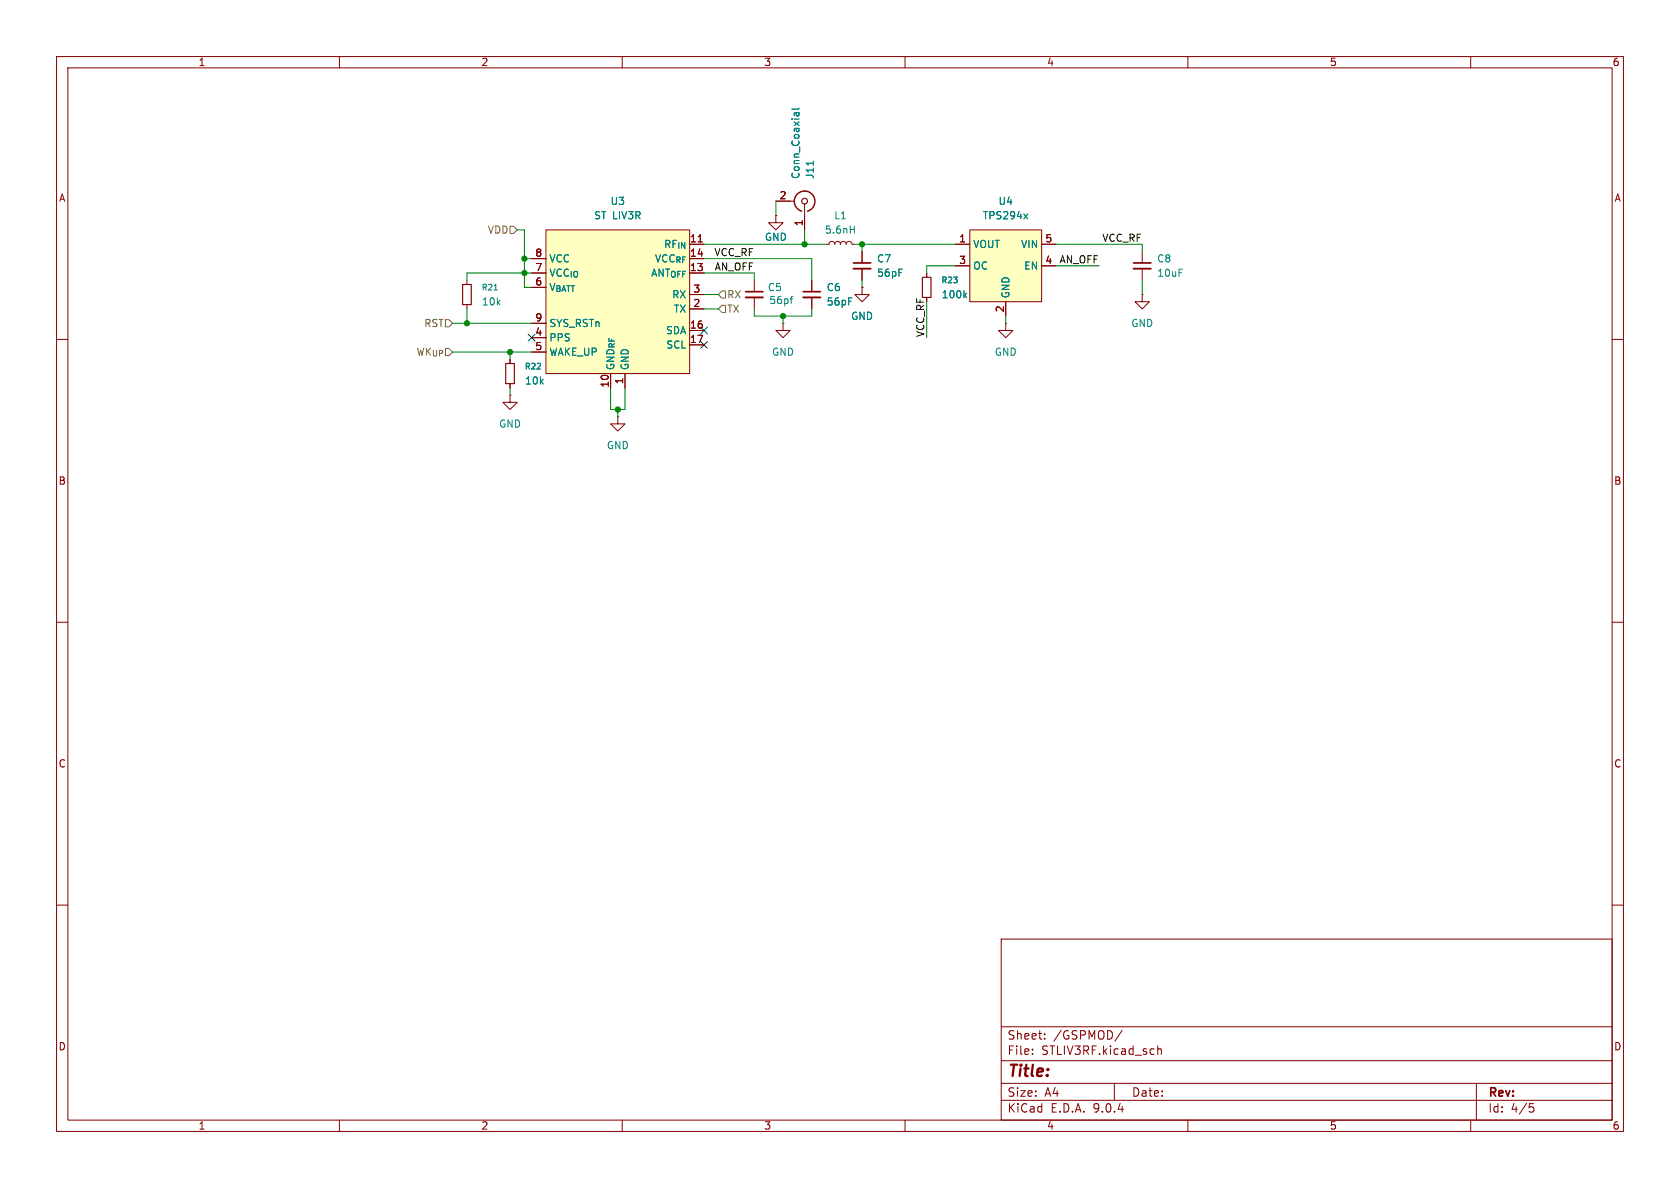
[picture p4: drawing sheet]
<svg xmlns="http://www.w3.org/2000/svg" width="297mm" height="210mm" viewBox="0 0 297 210" stroke-linecap="round" stroke-linejoin="round" font-family="sans-serif">
<g fill="none" stroke="#840000" stroke-width=".18">
<path d="M10 10h277v190h-277zM12 12h273v186h-273zM60 10v2M110 10v2M160 10v2M210 10v2M260 10v2M137.2 35.6h3.3M142.2 36.1v4.5M152.4 50.8v1.3h1.3l-1.3 1.2-1.3-1.2h1.3M152.4 50.8h.1M10 60h2"/>
<path d="M90.2 69.9v1.2h1.2l-1.2 1.3-1.3-1.3h1.3M90.2 69.9h.1M285 60h2M10 110h2M285 110h2M10 160h2M177 166h108v32h-108zM285 160h2M60 198v2M110 198v2M160 198v2M177 194.5h108"/>
<path d="M177 191.5h108M177 187.5h108M177 181.5h108M182.5 186.3v.1M182.5 185.5v.1M184.7 183.6v.1M184.7 182.8v.1M197 191.5v3M198.4 182.1l-1.3 2M204.7 184.9v1.5M204.7 185.5l.2-.1 .3 .1 .1 .9M210 198v2"/>
<path d="M260 198v2M261 191.5v6.5M270.4 195.1h.7M270.5 195.7h.4l.3 .3-.2 .5-.5 .1"/>
</g>
<path d="M141.7 37.3a1.81 1.81 0 0 1-.9-2.8 1.81 1.81 0 0 1 2.9 .1 1.81 1.81 0 0 1-1 2.7" fill="none" stroke="#840000" stroke-width=".25"/>
<circle cx="142.2" cy="35.6" r=".51" fill="none" stroke="#840000" stroke-width=".2"/>
<path d="M140.7 19.9l.1 .4M141.2 19.9l.1 .4M141.3 19.9l-.8 .1-.1 .3M141.3 19.1l-.2 .2h-1.1M143.8 28.5v.7" fill="none" stroke="#008484" stroke-width=".18"/>
<path d="M171.4 40.6h12.7v12.7h-12.7z" fill="#ffffc2"/>
<g fill="none" stroke="#840000" stroke-width=".18">
<path d="M82.5 49.5v.8M82.5 53.8v.8M163.8 48.3v.7M168.9 43.2h2.5M168.9 47h2.5M171.4 40.6h12.7v12.7h-12.7zM177.8 57.2v1.2h1.3l-1.3 1.3-1.3-1.3h1.3M177.8 57.2h.1M177.8 53.3v2.6M184.1 43.2h2.6M184.1 47h2.6M90.2 63.5v.8"/>
<path d="M90.2 67.8v.8"/>
</g>
<path d="M181 37.8l.7 .9M181.7 37.8l-.7 .9M87.4 51.3h.5M170.5 52.2l.4 .4M170.9 51.8l-.5 .5" fill="none" stroke="#008484" stroke-width=".18"/>
<path d="M81.8 50.3h1.5v3.5h-1.5zM163.1 49h1.5v3.6h-1.5zM89.4 64.3h1.5v3.5h-1.5z" fill="none" stroke="#840000" stroke-width=".2"/>
<path d="M96.5 40.6h25.4v25.4h-25.4z" fill="#ffffc2"/>
<g fill="none" stroke="#840000" stroke-width=".18">
<path d="M137.2 38.1v1.3h1.2l-1.2 1.2-1.3-1.2h1.3M137.2 38.1h.1M137.2 35.6h2.5M142.2 38.1v2.5M94 45.7h2.5M94 48.3h2.5M94 50.8h2.5M94 57.2h2.5M94 59.7h2.5M96.5 40.6h25.4v25.4h-25.4zM121.9 45.7h2.6M121.9 43.2h2.6"/>
<path d="M121.9 52.1h2.6M121.9 54.6h2.6M121.9 58.4h2.6M123.4 42.8h.8M133.3 49.5v2.1M133.3 52.6v2M138.4 57.2v1.2h1.3l-1.3 1.3-1.2-1.3h1.2M138.4 57.2h.1M143.5 49.5v2.1M143.5 52.6v2M146 43.2h.6l.1-.4 .4-.1 .3 .1 .2 .4 .1-.4 .4-.1 .3 .1 .2 .4 .1-.4 .4-.1 .4 .1 .1 .4 .2-.4 .3-.1 .4 .1 .1 .4h.5M152.4 50.8h.1"/>
<path d="M152.4 44.5v2M152.4 47.5v2M163.8 48.3v.7M168.9 43.2h2.5M168.9 47h2.5M177.8 53.3v2.6M184.1 43.2h2.6M184.1 47h2.6M201.9 52.1v1.2h1.3l-1.3 1.3-1.2-1.3h1.2M201.9 52.1h.1M201.9 44.5v2M201.9 47.5v2"/>
<path d="M90.2 63.5v.8M90.2 67.8v.8M94 62.2h2.5M107.9 66v2.6M109.2 73.7v1.2h1.3l-1.3 1.3-1.3-1.3h1.3M109.2 73.7h.1M110.5 66v2.6M121.9 61h2.6"/>
</g>
<path d="M131.8 51.6h3.1M142 51.6h3M150.9 46.5h3M200.4 46.5h3.1" fill="none" stroke="#840000" stroke-width=".3"/>
<path d="M131.8 52.6h3.1M142 52.6h3M150.9 47.5h3M200.4 47.5h3.1" fill="none" stroke="#840000" stroke-width=".33"/>
<g fill="none" stroke="#008484" stroke-width=".18">
<path d="M140.7 19.9l.1 .4M141.2 19.9l.1 .4M141.3 19.9l-.8 .1-.1 .3M141.3 19.1l-.2 .2h-1.1M143.8 28.5v.7M151 39.9v1.3M181 37.8l.7 .9M181.7 37.8l-.7 .9M139.7 52.8h.5M140.2 52.4l-.3 .1M150.3 40.6h.7M170.5 52.2l.4 .4"/>
<path d="M170.9 51.8l-.5 .5"/>
</g>
<path d="M78.7 56.5h.7l.6 .7-.6 .6h-.7zM90.2 40h.6l.6 .6-.6 .7h-.6zM127.6 51.4h.7v1.3h-.7l-.6-.6zM127.6 54h.7v1.2h-.7l-.6-.6z" fill="none" stroke="#848400" stroke-width=".18"/>
<g fill="none" stroke="#008400" stroke-width=".18">
<path d="M137.2 35.6v2.5M80 57.2h14M82.5 54.6v2.6M91.4 40.6h1.3v10.2h1.3M92.7 45.7h1.3M94 48.3h-11.5v1.2M124.5 43.2h21.5M124.5 45.7h19v3.8M124.5 48.3h8.8v1.2M124.5 52.1h2.5M124.5 54.6h2.5M133.3 54.6v1.3h10.2v-1.3"/>
<path d="M138.4 55.9v1.3M142.2 40.6v2.6M151.1 43.2h17.8M152.4 43.2v1.3M152.4 49.5v1.3M163.8 53.3v6.4M168.9 47h-5.1v1.3M177.8 55.9v1.3M186.7 43.2h15.2v1.3M186.7 47h7.6M201.9 49.5v2.6M80 62.2h14"/>
<path d="M90.2 62.2v1.3M90.2 68.6v1.3M107.9 68.6v3.8h2.6v-3.8M109.2 72.4v1.3"/>
</g>
<path d="M93.4 59.1l1.2 1.2M94.6 59.1l-1.2 1.2M123.9 57.8l1.2 1.2M125.1 57.8l-1.2 1.2M123.9 60.4l1.2 1.2M125.1 60.4l-1.2 1.2" fill="none" stroke="#000084" stroke-width=".18"/>
<g fill="#008400" stroke="#008400" stroke-width=".18">
<circle cx="109.2" cy="72.4" r=".46"/>
<circle cx="92.7" cy="45.7" r=".46"/>
<circle cx="90.2" cy="62.2" r=".46"/>
<circle cx="92.7" cy="48.3" r=".46"/>
<circle cx="82.5" cy="57.2" r=".46"/>
<circle cx="138.4" cy="55.9" r=".46"/>
<circle cx="152.4" cy="43.2" r=".46"/>
<circle cx="142.2" cy="43.2" r=".46"/>
</g>
<text font-size="2.8" fill="#840000" x="178" y="190.9">Title:</text>
<g font-size="2.1" fill="#840000">
<text x="178" y="184">Sheet:</text>
<text x="186.2" y="184">/GSPMOD/</text>
<text x="178" y="186.7">File:</text>
<text x="184.1" y="186.7">STLIV3RF.kicad_sch</text>
<text x="178" y="196.9">KiCad</text>
<text x="178" y="194.1">Size:</text>
<text x="184.7" y="194.1">A4</text>
<text x="185.7" y="196.9">E.D.A.</text>
<text x="193.3" y="196.9">9.0.4</text>
<text x="200" y="194.1">Date:</text>
<text x="263" y="194.3">Rev:</text>
<text x="263" y="196.9">Id:</text>
<text x="267.1" y="196.9">4/5</text>
</g>
<g font-size="1.8" fill="#840000">
<text x="35" y="11.9">1</text>
<text x="85" y="11.9">2</text>
<text x="135" y="11.9">3</text>
<text x="185" y="11.9">4</text>
<text x="235" y="11.9">5</text>
<text x="285" y="11.9">6</text>
<text x="10.3" y="35.9">A</text>
<text x="137.7" y="35.3">2</text>
<text x="285.3" y="35.9">A</text>
<text x="142" y="40.1" transform="rotate(-90 142 40.1)">1</text>
<text x="94.5" y="45.5">8</text>
<text x="121.9" y="42.9">11</text>
<text x="121.9" y="45.5">14</text>
<text x="169.5" y="42.9">1</text>
<text x="169.5" y="46.7">3</text>
<text x="184.7" y="42.9">5</text>
<text x="184.7" y="46.7">4</text>
<text x="94.5" y="48">7</text>
<text x="94.5" y="50.5">6</text>
<text x="121.9" y="48">13</text>
<text x="122.5" y="51.8">3</text>
<text x="94.5" y="56.9">9</text>
<text x="94.5" y="59.4">4</text>
<text x="121.9" y="58.2">16</text>
<text x="122.5" y="54.4">2</text>
<text x="163.5" y="59.7" transform="rotate(-90 163.5 59.7)">VCC_RF</text>
<text x="177.5" y="55.3" transform="rotate(-90 177.5 55.3)">2</text>
<text x="94.5" y="62">5</text>
<text x="121.9" y="60.7">17</text>
<text x="107.7" y="68.6" transform="rotate(-90 107.7 68.6)">10</text>
<text x="110.2" y="68" transform="rotate(-90 110.2 68)">1</text>
<text x="10.3" y="85.9">B</text>
<text x="285.3" y="85.9">B</text>
<text x="10.3" y="135.9">C</text>
<text x="285.3" y="135.9">C</text>
<text x="10.3" y="185.9">D</text>
<text x="285.3" y="185.9">D</text>
<text x="35" y="199.9">1</text>
<text x="85" y="199.9">2</text>
<text x="135" y="199.9">3</text>
<text x="185" y="199.9">4</text>
<text x="235" y="199.9">5</text>
<text x="285" y="199.9">6</text>
</g>
<g font-size="1.8" fill="#008484">
<text x="141.5" y="31.7" transform="rotate(-90 141.5 31.7)">Conn_Coaxial</text>
<text x="144.1" y="31.7" transform="rotate(-90 144.1 31.7)">J11</text>
<text x="104.9" y="39">ST LIV3R</text>
<text x="107.8" y="36.4">U3</text>
<text x="145.7" y="41.5">5.6nH</text>
<text x="147.4" y="39">L1</text>
<text x="173.6" y="39">TPS294x</text>
<text x="176.4" y="36.4">U4</text>
<text x="97" y="46.6">VCC</text>
<text x="115.6" y="46.6">VCC_{RF}</text>
<text x="117.3" y="44">RF_{IN}</text>
<text x="135.1" y="42.8">GND</text>
<text x="154.9" y="46.6">C7</text>
<text x="172" y="44">VOUT</text>
<text x="172" y="47.9">OC</text>
<text x="180.4" y="44">VIN</text>
<text x="181" y="47.9">EN</text>
<text x="204.5" y="46.6">C8</text>
<text x="97" y="49.1">VCC_{IO}</text>
<text x="97" y="51.7">V_{BATT}</text>
<text x="115" y="49.1">ANT_{OFF}</text>
<text x="118.7" y="52.9">RX</text>
<text x="135.6" y="51.7">C5</text>
<text x="135.9" y="53.9">56pf</text>
<text x="146.1" y="51.7">C6</text>
<text x="154.9" y="49.1">56pF</text>
<text x="166.4" y="52.9">100k</text>
<text x="178.7" y="52.8" transform="rotate(-90 178.7 52.8)">GND</text>
<text x="204.5" y="49.1">10uF</text>
<text x="85.1" y="54.2">10k</text>
<text x="97" y="58">SYS_RSTn</text>
<text x="117.6" y="59.3">SDA</text>
<text x="119" y="55.5">TX</text>
<text x="146.1" y="54.2">56pF</text>
<text x="150.4" y="56.7">GND</text>
<text x="199.9" y="58">GND</text>
<text x="97" y="60.6">PPS</text>
<text x="97" y="63.1">WAKE_UP</text>
<text x="108.8" y="65.5" transform="rotate(-90 108.8 65.5)">GND_{RF}</text>
<text x="111.4" y="65.5" transform="rotate(-90 111.4 65.5)">GND</text>
<text x="117.7" y="61.8">SCL</text>
<text x="136.4" y="63.1">GND</text>
<text x="175.8" y="63.1">GND</text>
<text x="92.7" y="68.2">10k</text>
<text x="88.1" y="75.8">GND</text>
<text x="107.2" y="79.6">GND</text>
</g>
<g font-size="1.8" fill="#848400">
<text x="86.1" y="41.5">VDD</text>
<text x="128.5" y="52.9">RX</text>
<text x="74.9" y="58">RST</text>
<text x="128.5" y="55.5">TX</text>
<text x="73.5" y="63.1">WK_{UP}</text>
</g>
<g font-size="1.8">
<text x="126.2" y="45.4">VCC_RF</text>
<text x="126.3" y="47.9">AN_OFF</text>
<text x="187.2" y="46.6">AN_OFF</text>
<text x="194.8" y="42.8">VCC_RF</text>
</g>
<g font-size="1.4" fill="#008484">
<text x="85.1" y="51.5">R21</text>
<text x="166.3" y="50.3">R23</text>
<text x="92.7" y="65.5">R22</text>
</g>
</svg>
